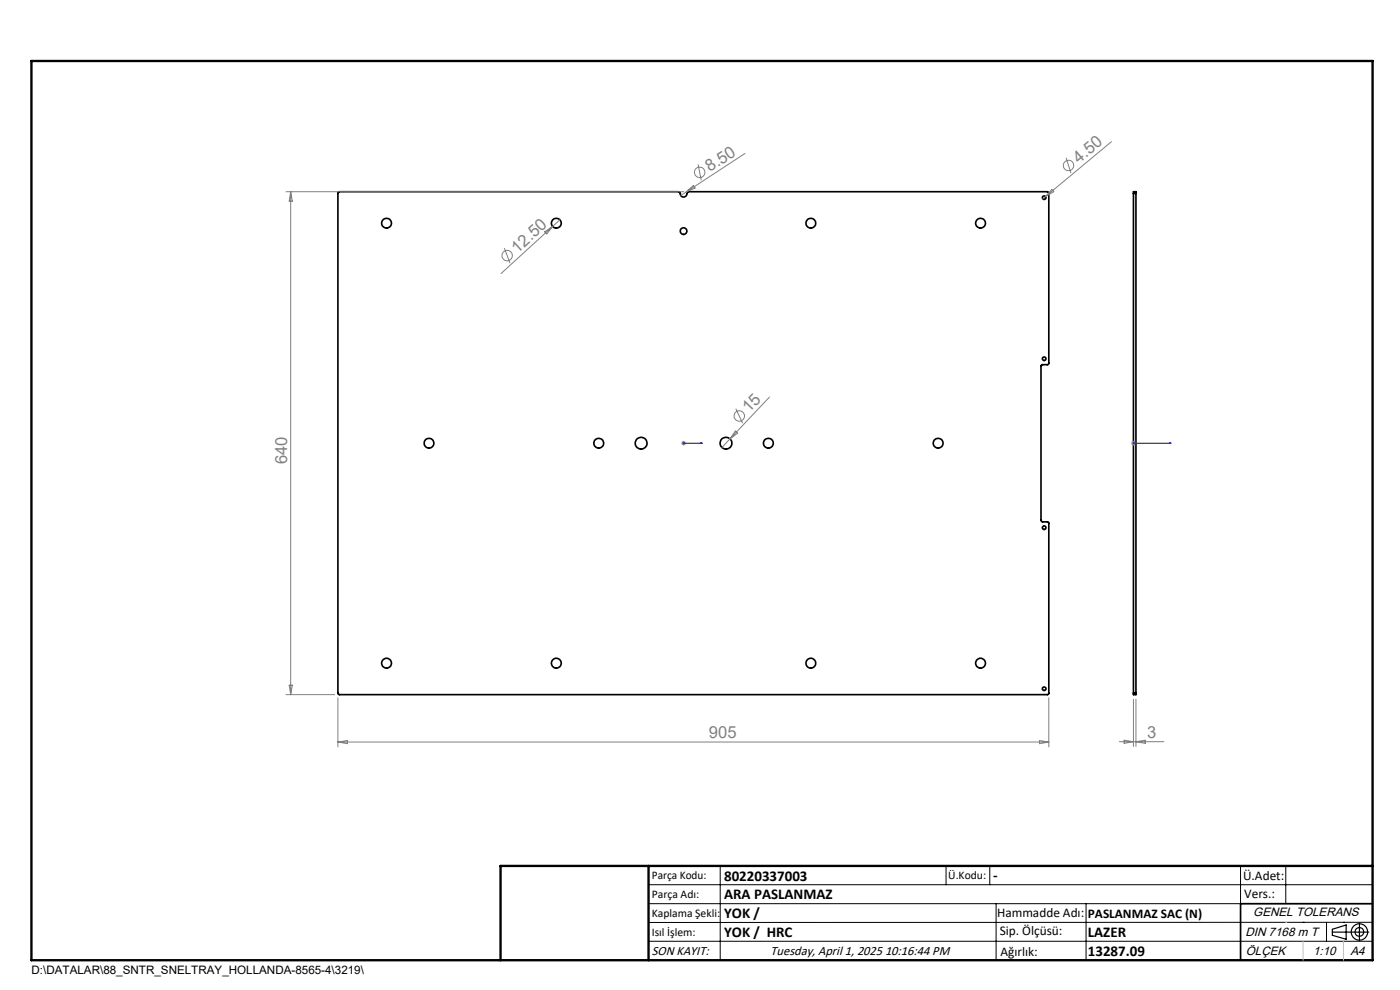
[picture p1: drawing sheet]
<svg xmlns="http://www.w3.org/2000/svg" width="297mm" height="210mm" viewBox="0 0 297 210" stroke-linecap="round" stroke-linejoin="round" font-family="sans-serif">
<g fill="none" stroke="#000" stroke-width=".35">
<path d="M71.8 40.8l72.2-.1 .3 .1a.8 .8 0 0 0 .8 1 .8 .8 0 0 0 .7-1h76.6l.1 36.3-.3 .3h-1.1l-.3 .2v32.8l.3 .3h1.2l.2 .2-.1 36.3-150.5 .1-.2-.1zM240.5 41v-.3h.5v.3M240.5 41h.5M240.5 41v106M241 41v106M240.5 147v.3h.5v-.3M240.5 147h.5M291.2 191.7h-28v12"/>
<circle cx="82" cy="47.4" r="1.04"/>
<circle cx="118" cy="47.4" r="1.04"/>
<circle cx="145" cy="49" r=".71"/>
<circle cx="172" cy="47.4" r="1.04"/>
<circle cx="208" cy="47.4" r="1.04"/>
<circle cx="221.5" cy="41.9" r=".37"/>
<circle cx="221.5" cy="76.1" r=".37"/>
<circle cx="91" cy="94" r="1.04"/>
<circle cx="127" cy="94" r="1.05"/>
<circle cx="136" cy="94" r="1.25"/>
<circle cx="154" cy="94" r="1.26"/>
<circle cx="163" cy="94" r="1.05"/>
<circle cx="199" cy="94" r="1.05"/>
<circle cx="221.5" cy="111.9" r=".37"/>
<circle cx="82" cy="140.7" r="1.05"/>
<circle cx="118" cy="140.7" r="1.05"/>
<circle cx="172" cy="140.7" r="1.05"/>
<circle cx="208" cy="140.7" r="1.05"/>
<circle cx="221.5" cy="146.1" r=".37"/>
</g>
<g fill="none" stroke="#808080" stroke-width=".21">
<path d="M148.1 34.9l.7 3.3M158 32.6l-12.4 8.1M226.2 33.5l1 3.2M235.8 30l-14 11.7M60.7 40.7h84.4M61.7 40.7v106.6M61.7 40.7l.3 2h-.7zM107 52.6l1.2 3.2M115.5 49.2l1.7-1.2-1.2 1.6zM117.2 48l-10.9 10M118.8 46.6l-1.6 1.4M145.6 40.7l-1.2 .8"/>
<path d="M145.6 40.7l1.5-1.4 .4 .6zM221.8 41.7l-.6 .5M223.1 40.2l.5 .5-1.8 1zM144.5 94h1M144.7 93.7l.7 .7M145 93.5v1M145.4 93.7l-.7 .7M156 91.4l.5 .5-1.6 1.2zM156.1 86.7l1.5 3.1M163.2 84.2l-10.1 10.7M240 94h1M240.1 93.7l.7 .7"/>
<path d="M240.5 93.5v1M240.8 93.7l-.7 .7M60.7 147.3h10.3M61.3 145.3h.7l-.3 2zM71.7 148v10.4M71.7 157.4h150.8M71.7 157.4l2-.3v.7zM220.5 157.1l2 .3-2 .4zM222.5 148v10.4M237.5 157.3h9.4M238.5 157l2 .3-2 .4zM240.5 148.3v10.1"/>
<path d="M241 148.3v10.1M241 157.3l2-.3v.7z"/>
<circle cx="148.4" cy="36.6" r="1.12"/>
<circle cx="226.7" cy="35.1" r="1.1"/>
<circle cx="107.6" cy="54.2" r="1.11"/>
<circle cx="156.8" cy="88.2" r="1.09"/>
</g>
<g fill="none" stroke="#000" stroke-width=".25">
<path d="M282.6 197.7h7.8M282.6 197.1l3-.9v3l-3-.8zM288.4 195.8v3.8M106.2 203.7h185"/>
<circle cx="288.4" cy="197.7" r="1.74"/>
<circle cx="288.4" cy="197.7" r=".93"/>
</g>
<path d="M144.9 94h.2zM145 94h.1M145 94h4M149 94h-.4h.4M240.4 94h.2zM240.5 94h.1M240.5 94h8M248.5 94h-.4h.4" fill="none" stroke="#00f" stroke-width=".21"/>
<g fill="none" stroke="#000" stroke-width=".21">
<path d="M137.6 187.7h153.6M137.6 191.7h153.6M137.6 199.7h153.6M152.8 183.7v20M200.7 183.7v4M210 183.7v4M211.3 191.7v12M230.4 191.7v12M263.2 183.7v20M272.8 183.7v8M276.4 195.6h.1M281.4 195.6v4.1"/>
<path d="M285 195.6h.1M291.2 195.6l-153.6 .1"/>
</g>
<path d="M6.7 12.9h284.5v190.8h-284.5zM137.6 183.7v20M291.2 183.7h-185v20" fill="none" stroke="#000" stroke-width=".5"/>
<path d="M276.4 199.7v4M285 199.7v4" fill="none" stroke="#c0c0c0" stroke-width=".21"/>
<path d="M272.8 195.6h.1" fill="none" stroke="#c0c0c0" stroke-width=".25"/>
<g fill="#00f">
<path d="M148.6 94h.4zM144.9 94h.2z"/>
<path d="M240.4 94h.2zM248.1 94h.4z"/>
</g>
<g font-size="3.5" fill="#808080">
<text x="228.8" y="34.8" transform="rotate(-40 228.8 34.8)">4.50</text>
<text x="150.6" y="36.5" transform="rotate(-33 150.6 36.5)">8.50</text>
<text x="109.8" y="53.9" transform="rotate(-42 109.8 53.9)">12.50</text>
<text x="159" y="87.7" transform="rotate(-47 159 87.7)">15</text>
<text x="60.9" y="98.4" transform="rotate(-90 60.9 98.4)">640</text>
<text x="150.4" y="156.6">905</text>
<text x="243.4" y="156.5">3</text>
</g>
<g font-size="3.2">
<text x="153.6" y="190.8">ARA PASLANMAZ</text>
<text x="153.6" y="186.8">80220337003</text>
<text x="210.7" y="186.6">-</text>
<text x="153.6" y="194.8">YOK /</text>
<text x="153.6" y="198.8">YOK / HRC</text>
<text x="230.8" y="198.7">LAZER</text>
<text x="230.8" y="202.8">13287.09</text>
</g>
<g font-size="2.8">
<text x="263.7" y="186.7">Ü.Adet:</text>
<text x="263.9" y="190.5">Vers.:</text>
<text x="211.5" y="194.5">Hammadde Adı:</text>
<text x="230.8" y="194.7">PASLANMAZ SAC (N)</text>
<text x="138.3" y="202.6">SON KAYIT:</text>
<text x="163.5" y="202.6">Tuesday, April 1, 2025 10:16:44 PM</text>
<text x="212.1" y="198.4">Sip. Ölçüsü:</text>
<text x="212.2" y="202.7">Ağırlık:</text>
</g>
<g font-size="2.6">
<text x="265.9" y="194.4">GENEL TOLERANS</text>
<text x="264.2" y="198.5">DIN 7168 m T</text>
<text x="264.3" y="202.6">ÖLÇEK</text>
<text x="278.5" y="202.6">1:10</text>
<text x="286.5" y="202.6">A4</text>
</g>
<g font-size="2.5">
<text x="138.3" y="186.4">Parça Kodu:</text>
<text x="138.3" y="190.5">Parça Adı:</text>
<text x="201.2" y="186.5">Ü.Kodu:</text>
<text x="138.3" y="194.5">Kaplama Şekli:</text>
<text x="138.3" y="198.6">Isıl İşlem:</text>
<text x="6.7" y="206.7">D:\DATALAR\88_SNTR_SNELTRAY_HOLLANDA-8565-4\3219\</text>
</g>
</svg>
